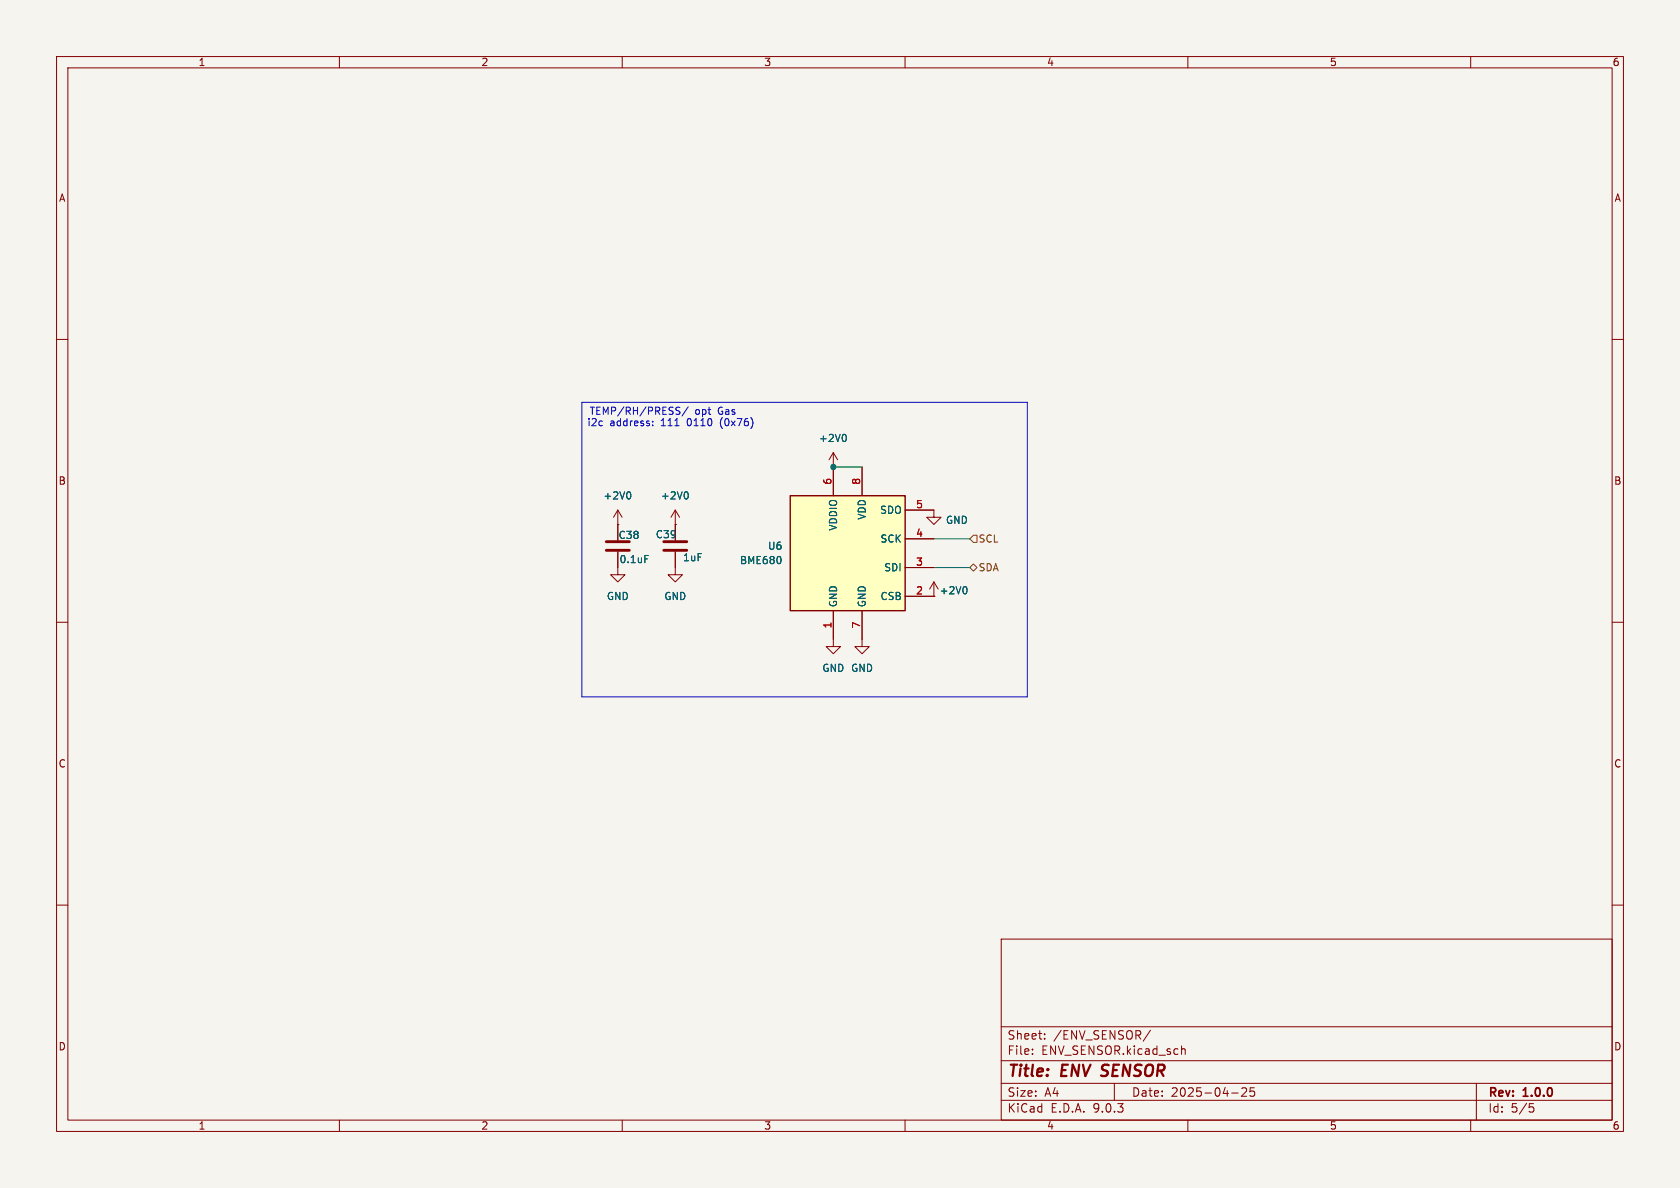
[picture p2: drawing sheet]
<svg xmlns="http://www.w3.org/2000/svg" width="297mm" height="210mm" viewBox="0 0 297 210" stroke-linecap="round" stroke-linejoin="round" font-family="sans-serif">
<path d="M0 0h297v210h-297z" fill="#f5f4ef" stroke="#f5f4ef" stroke-width=".18"/>
<g fill="none" stroke="#840000" stroke-width=".18">
<path d="M10 10h277v190h-277zM12 12h273v186h-273zM60 10v2M110 10v2M160 10v2M210 10v2M260 10v2M10 60h2M285 60h2M109.2 92.7h.1M109.2 97.5v4.1h1.3l-1.3 1.3-1.3-1.3h1.3M109.2 90.2l-.7 1.2"/>
<path d="M109.2 90.2l.8 1.2M109.2 90.2v5.3M10 110h2M119.4 100.3v1.3h1.2l-1.2 1.3-1.3-1.3h1.3M285 110h2M10 160h2M177 166h108v32h-108zM285 160h2M60 198v2M110 198v2M160 198v2M177 194.5h108"/>
<path d="M177 191.5h108M177 187.5h108M177 181.5h108M182.5 186.3v.1M182.5 185.5v.1M184.7 183.6v.1M184.7 182.8v.1M197 191.5v3M203.4 182.1l-1.3 2M208.9 184.9v1.5M208.9 185.5l.2-.1 .4 .1v.9M210 198v2"/>
<path d="M217.7 193.2h1.2M219.5 192.4l.6-.1 .2 .1 .1 .3-.9 1.1h.9M221.7 192.3h-.7v.7l.2-.1h.5l.1 .3-.1 .5-.2 .1-.5-.1M260 198v2M261 191.5v6.5M270.4 195.1h.7M270.5 195.7h.4l.3 .3-.2 .5-.5 .1"/>
</g>
<path d="M111.2 86.9a.79 .79 0 0 1 0 1.3M114 98.2h.6" fill="none" stroke="#006464" stroke-width=".18"/>
<path d="M107.2 95.8h4.1M107.2 97.3h4.1" fill="none" stroke="#840000" stroke-width=".51"/>
<path d="M139.7 87.6h20.3v20.4h-20.3z" fill="#ffffc2"/>
<path d="M139.7 87.6h20.3v20.4h-20.3z" fill="none" stroke="#840000" stroke-width=".25"/>
<g fill="none" stroke="#840000" stroke-width=".18">
<path d="M109.2 92.7h.1M109.2 92.7v2.8M109.2 97.5v2.8M119.4 92.7h.1M119.4 90.2l-.8 1.2M119.4 90.2l.7 1.2M119.4 90.2v5.3M119.4 97.5v2.8M147.3 82.6h.1M147.3 80v7.6M147.3 80l-.7 1.3M147.3 80l.8 1.3"/>
<path d="M152.4 82.6v5M160 90.2h5.1v1.2h1.3l-1.3 1.3-1.3-1.3h1.3M160 95.3h5.1M147.3 108v6.3h1.3l-1.3 1.3-1.3-1.3h1.3M152.4 108v6.3h1.3l-1.3 1.3-1.3-1.3h1.3M160 100.3h5.1M160 105.4h5.1M165.1 105.4h.1M165.1 102.9l-.8 1.2M165.1 102.9l.8 1.2M165.1 102.9v2.5"/>
</g>
<path d="M149.3 76.8a.79 .79 0 0 1 0 1.2M111.2 86.9a.79 .79 0 0 1 0 1.3M114 98.2h.6M121.4 86.9a.79 .79 0 0 1 0 1.3M138 98.6v.8M170.7 103.7a.79 .79 0 0 1 0 1.3" fill="none" stroke="#006464" stroke-width=".18"/>
<path d="M117.3 95.8h4.1M117.3 97.3h4.1" fill="none" stroke="#840000" stroke-width=".51"/>
<path d="M172.1 94.6h.6v1.3h-.6l-.7-.6zM171.4 100.3l.7-.6 .6 .6-.6 .7z" fill="none" stroke="#725600" stroke-width=".18"/>
<path d="M102.9 71.1h78.7v52.1h-78.7zM115.4 75.1v.2M115.4 74.5v.1M119.7 72.6l.4 .1 .1 .3-.2 .2h-.3M119.7 72h.5M121.7 71.9l-1.1 1.6" fill="none" stroke="#0000c2" stroke-width=".18"/>
<path d="M147.3 82.6h5.1M165.1 95.3h6.3M165.1 100.3h6.3" fill="none" stroke="#009600" stroke-width=".18"/>
<circle cx="147.3" cy="82.6" r=".46" fill="#009600" stroke="#009600" stroke-width=".18"/>
<g font-size="2.8" fill="#840000">
<text x="178" y="190.9">Title:</text>
<text x="187.7" y="190.9">ENV SENSOR</text>
</g>
<g font-size="2.1" fill="#840000">
<text x="178" y="184">Sheet:</text>
<text x="186.2" y="184">/ENV_SENSOR/</text>
<text x="178" y="186.7">File:</text>
<text x="184.1" y="186.7">ENV_SENSOR.kicad_sch</text>
<text x="178" y="196.9">KiCad</text>
<text x="178" y="194.1">Size:</text>
<text x="184.7" y="194.1">A4</text>
<text x="185.7" y="196.9">E.D.A.</text>
<text x="193.3" y="196.9">9.0.3</text>
<text x="200" y="194.1">Date:</text>
<text x="207" y="194.1">2025-04-25</text>
<text x="263" y="194.3">Rev:</text>
<text x="263" y="196.9">Id:</text>
<text x="267.1" y="196.9">5/5</text>
<text x="269.4" y="194.3">1.0.0</text>
</g>
<g font-size="1.8" fill="#840000">
<text x="35" y="11.9">1</text>
<text x="85" y="11.9">2</text>
<text x="135" y="11.9">3</text>
<text x="185" y="11.9">4</text>
<text x="235" y="11.9">5</text>
<text x="285" y="11.9">6</text>
<text x="10.3" y="35.9">A</text>
<text x="285.3" y="35.9">A</text>
<text x="10.3" y="85.9">B</text>
<text x="285.3" y="85.9">B</text>
<text x="10.3" y="135.9">C</text>
<text x="285.3" y="135.9">C</text>
<text x="10.3" y="185.9">D</text>
<text x="285.3" y="185.9">D</text>
<text x="35" y="199.9">1</text>
<text x="85" y="199.9">2</text>
<text x="135" y="199.9">3</text>
<text x="185" y="199.9">4</text>
<text x="235" y="199.9">5</text>
<text x="285" y="199.9">6</text>
</g>
<g font-size="1.8" fill="#0000c2">
<text x="103.7" y="75.5">i2c</text>
<text x="104.1" y="73.4">TEMP/RH/PRESS/</text>
<text x="107.8" y="75.5">address:</text>
<text x="117" y="75.5">111</text>
<text x="121.8" y="75.5">0110</text>
<text x="122.8" y="73.4">opt</text>
<text x="127" y="73.4">Gas</text>
<text x="127.8" y="75.5">(0x76)</text>
</g>
<g font-size="1.8" fill="#006464">
<text x="144.7" y="78.3">+2V0</text>
<text x="106.6" y="88.5">+2V0</text>
<text x="116.7" y="88.5">+2V0</text>
<text x="109.3" y="95.5">C38</text>
<text x="115.8" y="95.4">C39</text>
<text x="148.2" y="93.9" transform="rotate(-90 148.2 93.9)">VDDIO</text>
<text x="153.3" y="92" transform="rotate(-90 153.3 92)">VDD</text>
<text x="155.5" y="91">SDO</text>
<text x="167.1" y="92.8">GND</text>
<text x="109.4" y="99.8">0.1uF</text>
<text x="120.7" y="99.4">1uF</text>
<text x="130.7" y="99.9">BME680</text>
<text x="135.7" y="97.4">U6</text>
<text x="155.6" y="96.1">SCK</text>
<text x="156.2" y="101.2">SDI</text>
<text x="107.2" y="106.3">GND</text>
<text x="117.3" y="106.3">GND</text>
<text x="148.2" y="107.4" transform="rotate(-90 148.2 107.4)">GND</text>
<text x="153.3" y="107.4" transform="rotate(-90 153.3 107.4)">GND</text>
<text x="155.6" y="106.3">CSB</text>
<text x="166" y="105.3">+2V0</text>
<text x="145.3" y="119">GND GND</text>
</g>
<g font-size="1.8" fill="#a90000">
<text x="147.1" y="85.8" transform="rotate(-90 147.1 85.8)">6</text>
<text x="152.1" y="85.8" transform="rotate(-90 152.1 85.8)">8</text>
<text x="161.9" y="89.9">5</text>
<text x="161.9" y="95">4</text>
<text x="161.9" y="100.1">3</text>
<text x="161.9" y="105.2">2</text>
<text x="147.1" y="111.2" transform="rotate(-90 147.1 111.2)">1</text>
<text x="152.1" y="111.2" transform="rotate(-90 152.1 111.2)">7</text>
</g>
<g font-size="1.8" fill="#725600">
<text x="172.9" y="101.2">SDA</text>
<text x="172.9" y="96.1">SCL</text>
</g>
</svg>
